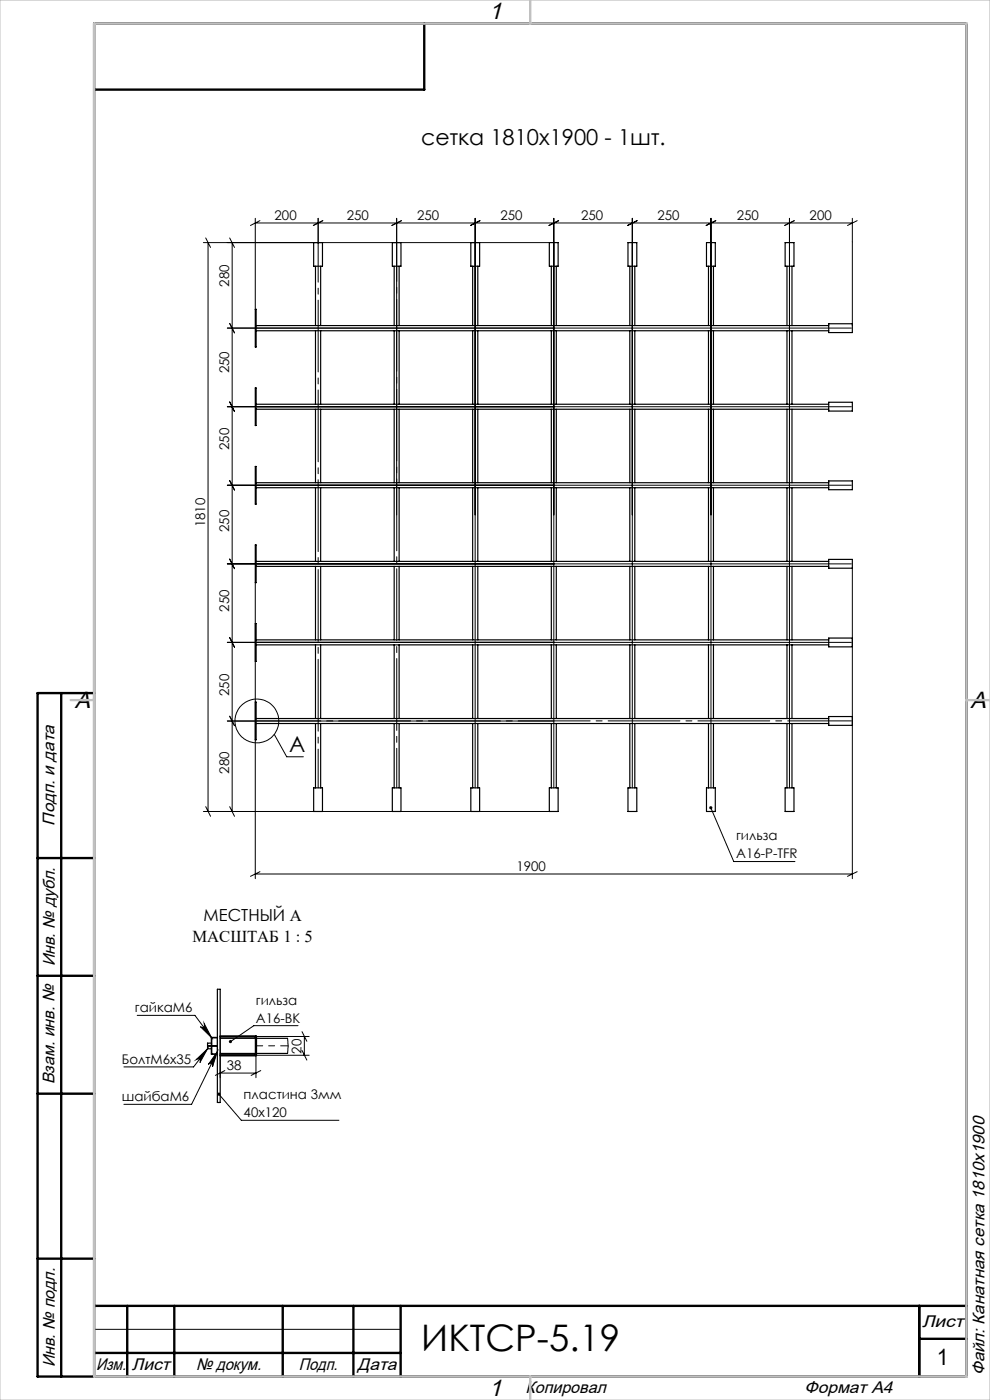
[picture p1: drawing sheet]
<svg xmlns="http://www.w3.org/2000/svg" width="210mm" height="297mm" viewBox="0 0 210 297" stroke-linecap="round" stroke-linejoin="round" font-family="sans-serif">
<g fill="none" stroke="#000" stroke-width=".21">
<path d="M43.1 51.5h73.4M43.6 50.5l1.1 2M44.1 51.5v120.7M48.7 50.5l1 2M49.2 51.5v120.7M54.2 46.3v19.3M54.2 47.3h126.6M55.1 46.8l-2 1M67.5 46.3v5.4M68.5 46.8l-2 1M84.1 46.3v63M85.2 46.8l-2.1 1"/>
<path d="M100.8 46.3v120.8M101.8 46.8l-2 1M117.5 46.3v120.8M118.5 46.8l-2 1M134.1 46.3v120.8M135.1 46.8l-2 1M150.8 46.3v120.8M151.8 46.8l-2 1M167.5 46.3v120.8M168.5 46.8l-2.1 1M180.8 46.3v22.8M181.8 46.8l-2 1"/>
<path d="M48.7 68.6l1 2M180.6 69.6h-132.4M48.7 85.3l1 2M180.6 86.3h-132.4M48.2 119.6h132.4M48.2 102.9h132.4M48.7 118.6l1 2M48.7 101.9l1 2.1M48.2 136.3h132.4M48.7 135.3l1 2M54.2 123.6v62.8M180.8 120.5v65.9"/>
<path d="M48.7 151.9l1 2M58.2 155.8l2.6 4.7h3.5M117.5 153h-69.3M43.1 172.2h73.4M43.6 171.1l1.1 2.1M48.7 171.1l1 2.1M150.8 171.4l4.8 11.4h13M54.2 185.4h126.6M55.1 184.9l-2 1M181.8 184.9l-2 1M29.1 215.4h12.2l3.6 4.7M42.5 217.8a.52 .52 0 0 0 .7 .1 .52 .52 0 0 0 .1-.7l1.6 2.9z"/>
<path d="M46.7 219.9v8.7M54.3 219.9h11.3M63.2 217.6h-9.4l-4.9 3.4M64.1 218.9l1 2M64.6 219.9v4M41.6 224.8l2.4-2.3-1.6 2.9a.5 .5 0 0 0-.1-.7 .5 .5 0 0 0-.7 .1zM44 222.5l-2.9 3.8h-14.8M44 221.9h2.1M44.9 221.3v1.2M46.1 223.1l-1 3.2a.5 .5 0 0 0-.2-.7 .5 .5 0 0 0-.7 .2zM46.1 220.1v3.5M46.1 223.1l-5.5 11.2h-14.3"/>
<path d="M46.4 232.1l4.8 5.6h20.7M46.7 227.6h7.6M47.7 227.1l-2 1M55.3 227.1l-2 1M61 220.3v3.2M64.1 222.8l1 2.1M65.6 223.9h-11.3v4.7M20 282h65"/>
<circle cx="54.5" cy="153" r="4.6"/>
</g>
<path d="M60.9 221.9h-6.6" fill="none" stroke="#000" stroke-width=".21" stroke-dasharray="15.2 1.3 1.3 1.3" stroke-dashoffset="13.8"/>
<path d="M67.5 167.1v-115.4" fill="none" stroke="#000" stroke-width=".21" stroke-dasharray="15.2 1.3 1.3 1.3" stroke-dashoffset="7"/>
<path d="M84.2 167.1v-115.8" fill="none" stroke="#000" stroke-width=".21" stroke-dasharray="15.2 1.3 1.3 1.3" stroke-dashoffset="6.9"/>
<path d="M54.5 152.9h126.1" fill="none" stroke="#000" stroke-width=".21" stroke-dasharray="15.2 1.3 1.3 1.3" stroke-dashoffset="1.7"/>
<g fill="none" stroke="#000" stroke-width=".25">
<path d="M66.5 51.5h1.9v5h-1.9zM66.9 56.5v12.6M68 56.5v12.6M83.2 51.5h1.9v5h-1.9zM83.6 56.5v12.6M84.7 56.5v12.6M99.9 51.5h1.8v5h-1.8zM100.3 56.5v12.6M101.4 56.5v12.6M116.5 51.5h1.9v5h-1.9zM116.9 56.5v12.6M118 56.5v12.6"/>
<path d="M133.2 51.5h1.9v5h-1.9zM133.6 56.5v12.6M134.7 56.5v12.6M149.9 51.5h1.8v5h-1.8zM150.3 56.5v12.6M151.3 56.5v12.6M166.5 51.5h1.9v5h-1.9zM166.9 56.5v12.6M168 56.5v12.6M54.2 65.6h.1v8h-.1zM54.3 70.2h121.5M54.3 69.1h121.5"/>
<path d="M66.9 70.2v15.6M68 70.2v15.6M83.6 70.2v15.6M84.7 70.2v15.6M100.3 70.2v15.6M101.4 70.2v15.6M116.9 70.2v15.6M118 70.2v15.6M133.6 70.2v15.6M134.7 70.2v15.6M150.3 70.2v15.6M151.3 70.2v15.6"/>
<path d="M166.9 70.2v15.6M168 70.2v15.6M175.8 68.7h5v1.9h-5zM54.2 82.3h.1v8h-.1zM54.2 99h.1v8h-.1zM54.3 86.8h121.5M54.3 85.8h121.5M66.9 86.8v15.6M68 86.8v15.6M83.6 86.8v15.6M84.7 86.8v15.6M100.3 86.8v15.6"/>
<path d="M101.4 86.8v15.6M116.9 86.8v15.6M118 86.8v15.6M133.6 86.8v15.6M134.7 86.8v15.6M150.3 86.8v15.6M151.3 86.8v15.6M166.9 86.8v15.6M168 86.8v15.6M175.8 85.3h5v1.9h-5zM54.2 115.6h.1v8h-.1zM54.3 103.5h121.5"/>
<path d="M54.3 102.4h121.5M54.3 119.1h121.5M66.9 103.5v15.6M68 103.5v15.6M83.6 103.5v15.6M84.7 103.5v15.6M100.3 103.5v15.6M101.4 103.5v15.6M116.9 103.5v15.6M118 103.5v15.6M133.6 103.5v15.6M134.7 103.5v15.6"/>
<path d="M150.3 103.5v15.6M151.3 103.5v15.6M166.9 103.5v15.6M168 103.5v15.6M175.8 102h5v1.9h-5zM175.8 118.7h5v1.8h-5zM54.2 132.3h.1v8h-.1zM54.3 120.2h121.5M54.3 136.8h121.5M54.3 135.7h121.5M66.9 120.2v15.5M66.9 136.8v15.6"/>
<path d="M68 120.2v15.5M68 136.8v15.6M83.6 120.2v15.5M83.6 136.8v15.6M84.7 120.2v15.5M84.7 136.8v15.6M100.3 120.2v15.5M100.3 136.8v15.6M101.4 120.2v15.5M101.4 136.8v15.6M116.9 120.2v15.5M116.9 136.8v15.6"/>
<path d="M118 120.2v15.5M118 136.8v15.6M133.6 120.2v15.5M133.6 136.8v15.6M134.7 120.2v15.5M134.7 136.8v15.6M150.3 120.2v15.5M150.3 136.8v15.6M151.3 120.2v15.5M151.3 136.8v15.6M166.9 120.2v15.5M166.9 136.8v15.6"/>
<path d="M168 120.2v15.5M168 136.8v15.6M175.8 135.4h5v1.8h-5zM20 147v145M54.2 148.9h.1v8h-.1zM54.3 153.5h121.5M54.3 152.4h121.5M66.9 153.5v13.6M68 153.5v13.6M83.6 153.5v13.6M84.7 153.5v13.6M100.3 153.5v13.6"/>
<path d="M101.4 153.5v13.6M116.9 153.5v13.6M118 153.5v13.6M133.6 153.5v13.6M134.7 153.5v13.6M150.3 153.5v13.6M151.3 153.5v13.6M166.9 153.5v13.6M168 153.5v13.6M175.8 152h5v1.9h-5zM66.5 167.1h1.9v5.1h-1.9zM83.2 167.1h1.9v5.1h-1.9z"/>
<path d="M99.9 167.1h1.8v5.1h-1.8zM116.5 167.1h1.9v5.1h-1.9zM133.2 167.1h1.9v5.1h-1.9zM149.9 167.1h1.8v5.1h-1.8zM166.5 167.1h1.9v5.1h-1.9zM46.1 209.9h.6v24h-.6zM44.9 221.3h-.9v1.2h.9M46.7 223.5h14.3M46.7 220.3h14.3"/>
</g>
<path d="M46.1 220.1h-1.2v3.5h1.2" fill="none" stroke="#000" stroke-width=".35"/>
<g fill="none" stroke="#000" stroke-width=".5">
<path d="M90 5v14h-70M13 147v145M20 147h-12v145h197v-287h-185v287M8 182h12M8 207h12M46.7 219.9h7.6v4h-7.6M8 232h12M8 267h12M20 277h185M27 277v15M37 277v15M60 277v15"/>
<path d="M75 277v15M85 277v15M195 277v15M20 287h65M195 284h10"/>
</g>
<path d="M0 0h210v297h-210z" fill="none" stroke="#c0c0c0" stroke-width=".21"/>
<path d="M20 5h185v287h-185zM112.5 0v5M15 148.5h5M205 148.5h5M112.5 292v5" fill="none" stroke="#c0c0c0" stroke-width=".5"/>
<path d="M150.6 171.1a.34 .34 0 0 0 0 .6 .34 .34 0 0 0 .5-.3 .34 .34 0 0 0-.5-.3l.2 .3zM48.6 220.8v.4l.3-.2-.3 .2a.33 .33 0 0 0 .5 0 .33 .33 0 0 0 0-.5 .33 .33 0 0 0-.5 .1zM42.5 217.8a.52 .52 0 0 0 .7 .1 .52 .52 0 0 0 .1-.7l1.6 2.9zM41.6 224.8l2.4-2.3-1.6 2.9a.5 .5 0 0 0-.1-.7 .5 .5 0 0 0-.7 .1zM46.1 223.1l-1 3.2a.5 .5 0 0 0-.2-.7 .5 .5 0 0 0-.7 .2zM46.1 231.9a.34 .34 0 0 0 .2 .5 .34 .34 0 0 0 .5-.3 .34 .34 0 0 0-.5-.3l.1 .3z" fill="#000"/>
<text font-size="7.8" x="89.4" y="286.7">ИКТСР-5.19</text>
<g font-size="5">
<text x="103.7" y="4.1">1</text>
<text x="15.9" y="150.1">A</text>
<text x="205.9" y="150.1">A</text>
<text x="103.7" y="296.1">1</text>
</g>
<text font-size="4.8" x="198.8" y="289.6">1</text>
<g font-size="4.7">
<text x="89.4" y="30.8">сетка 1810х1900 - 1шт.</text>
<text x="61.3" y="159.6">A</text>
</g>
<g font-size="3.6">
<text x="11.6" y="175.1" transform="rotate(-90 11.6 175.1)">Подп. и дата</text>
<text x="11.6" y="205" transform="rotate(-90 11.6 205)">Инв. № дубл.</text>
<text x="11.6" y="230" transform="rotate(-90 11.6 230)">Взам. инв. №</text>
<text x="195.6" y="281.6">Лист</text>
<text x="11.6" y="290" transform="rotate(-90 11.6 290)">Инв. № подл.</text>
<text x="20.4" y="290.6">Изм.</text>
<text x="28" y="290.6">Лист</text>
<text x="41.6" y="290.6">№ докум.</text>
<text x="63.4" y="290.6">Подп.</text>
<text x="75.9" y="290.6">Дата</text>
<text x="208.8" y="291.8" transform="rotate(-90 208.8 291.8)">Файл: Канатная сетка 1810х1900</text>
<text x="111.5" y="295.6">Копировал</text>
<text x="170.7" y="295.6">Формат А4</text>
</g>
<g font-size="3.5">
<text x="43.2" y="195.4">МЕСТНЫЙ A</text>
<text x="40.8" y="199.8">МАСШТАБ 1 : 5</text>
</g>
<g font-size="2.8">
<text x="58.2" y="46.7">200</text>
<text x="73.6" y="46.7">250</text>
<text x="88.5" y="46.7">250</text>
<text x="106.2" y="46.7">250</text>
<text x="123.3" y="46.7">250</text>
<text x="139.4" y="46.7">250</text>
<text x="156.3" y="46.7">250</text>
<text x="171.7" y="46.7">200</text>
<text x="48.6" y="60.8" transform="rotate(-90 48.6 60.8)">280</text>
<text x="48.6" y="79.2" transform="rotate(-90 48.6 79.2)">250</text>
<text x="48.6" y="95.4" transform="rotate(-90 48.6 95.4)">250</text>
<text x="43.5" y="111.9" transform="rotate(-90 43.5 111.9)">1810</text>
<text x="48.6" y="112.9" transform="rotate(-90 48.6 112.9)">250</text>
<text x="48.6" y="129.7" transform="rotate(-90 48.6 129.7)">250</text>
<text x="48.6" y="147.6" transform="rotate(-90 48.6 147.6)">250</text>
<text x="48.6" y="164.1" transform="rotate(-90 48.6 164.1)">280</text>
<text x="156.2" y="178.3">гильза</text>
<text x="109.5" y="184.8">1900</text>
<text x="156.2" y="182.1">A16-P-TFR</text>
<text x="28.6" y="214.8">гайкаМ6</text>
<text x="54.3" y="213.1">гильза</text>
<text x="54.3" y="216.9">А16-ВК</text>
<text x="25.8" y="225.7">БолтМ6х35</text>
<text x="48.1" y="227">38</text>
<text x="64" y="223.5" transform="rotate(-90 64 223.5)">20</text>
<text x="25.8" y="233.6">шайбаМ6</text>
<text x="51.7" y="233.2">пластина 3мм</text>
<text x="51.7" y="237">40х120</text>
</g>
</svg>
